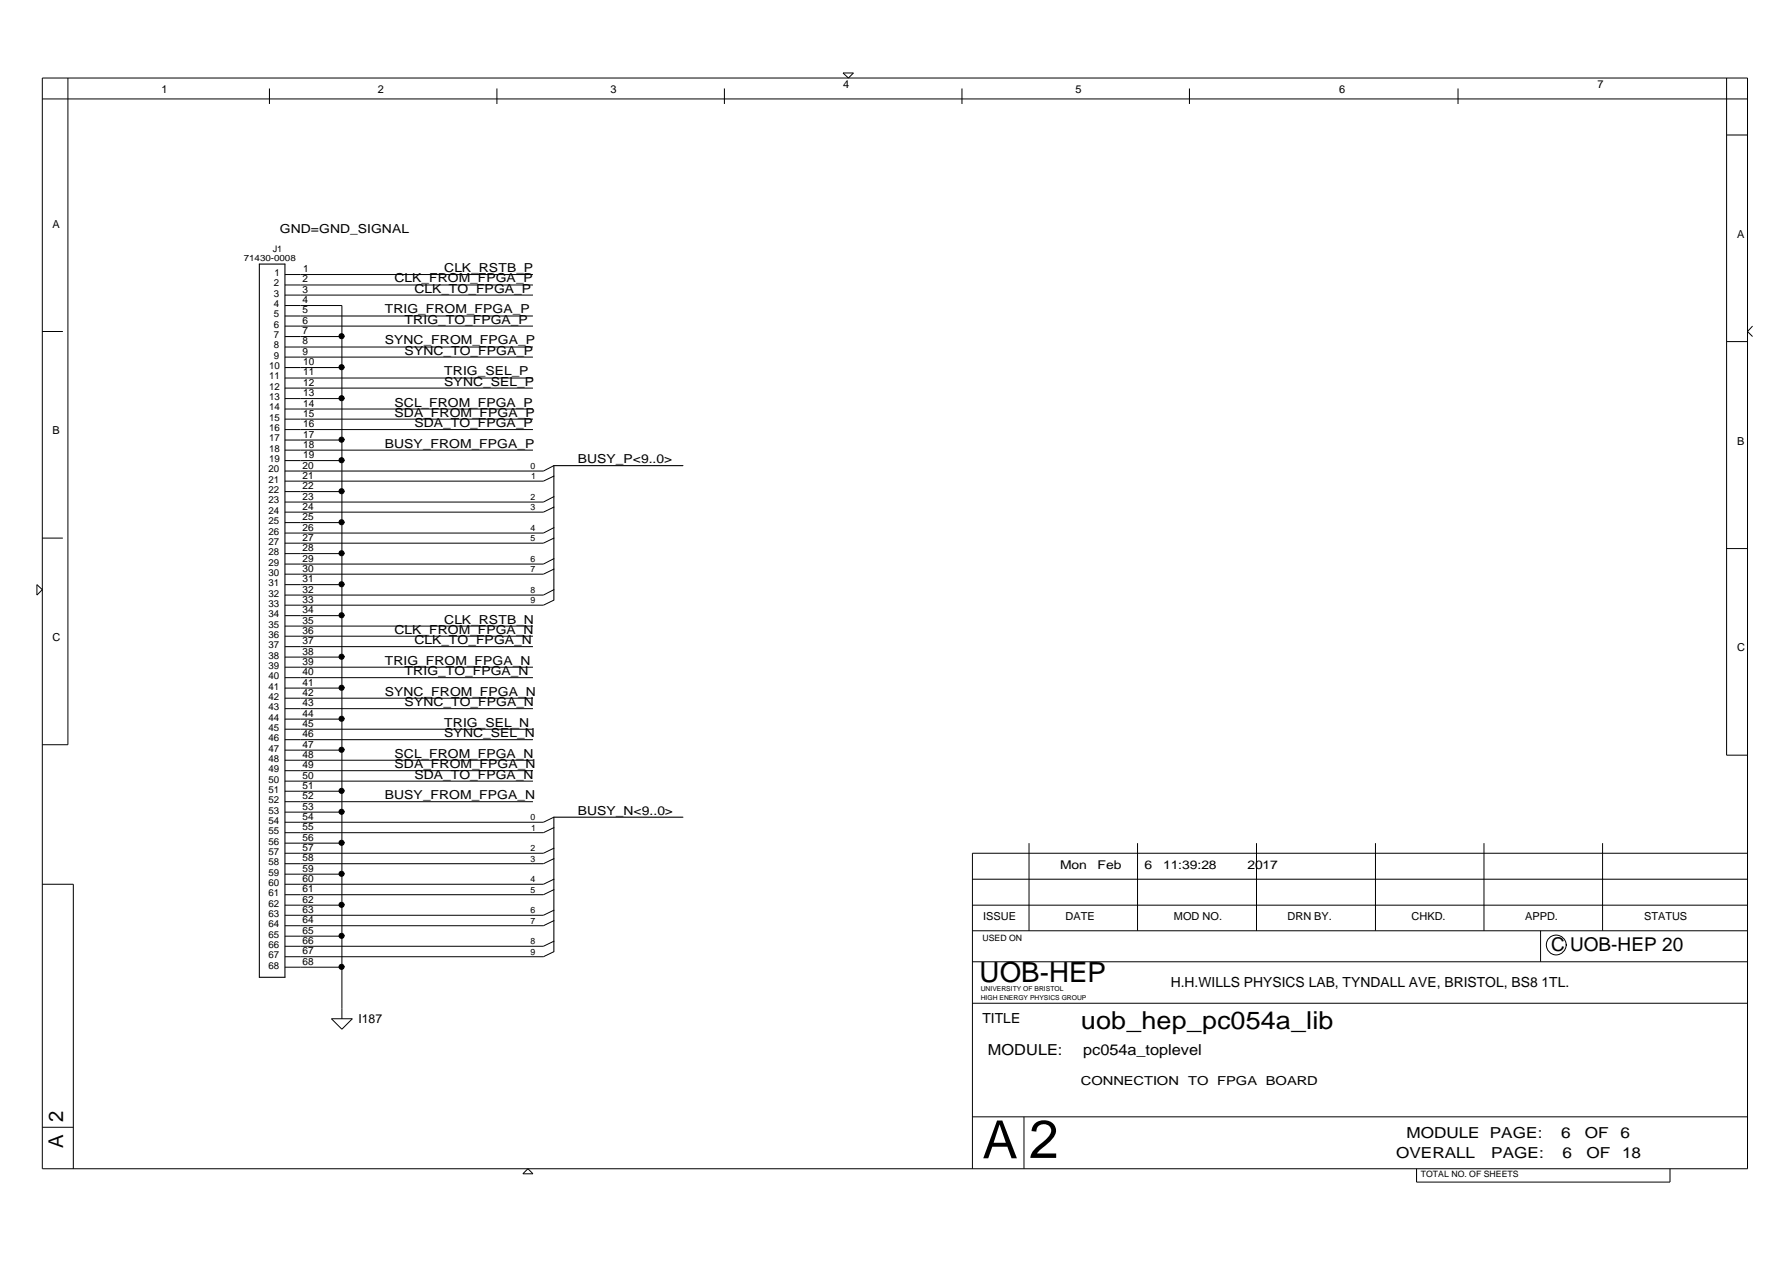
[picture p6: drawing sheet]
<svg xmlns="http://www.w3.org/2000/svg" width="420mm" height="297mm" viewBox="0 0 420 297" stroke-linecap="round" stroke-linejoin="round" font-family="sans-serif">
<g fill="none" stroke="#000" stroke-width=".23">
<path d="M9.9 18.3h400.5v256.1h-400.5zM16 18.3v156.6h-6.1M198 17.1h2.4l-1.1 1.2zM405.5 18.3v159h4.9M9.9 23.2h400.5M63.3 20.8v3.6M116.7 20.8v3.6M170.1 20.8v3.6M225.9 20.8v3.6M279.3 20.8v3.6M342.4 20.8v3.6M405.5 31.7h4.9"/>
<path d="M9.9 77.8h4.9M66.9 64.5h58.3M66.9 69.3h58.3M66.9 66.9h58.3M66.9 71.7h13.4v167.5M66.9 74.2h58.3M66.9 76.6h58.3M66.9 79h13.4M411.6 76.6l-1.2 1.2 1.2 1.2M66.9 81.5h58.3M66.9 83.9h58.3M66.9 86.3h13.4"/>
<path d="M66.9 88.8h58.3M66.9 91.1h58.3M66.9 93.6h13.4M66.9 96h58.3M66.9 98.4h58.3M405.5 80.2h4.9M66.9 105.7h58.3M66.9 100.9h58.3M66.9 103.3h13.4M66.9 115.4h13.4M66.9 108.2h13.4M130.1 116.6l-2.5 1.3h-60.7"/>
<path d="M130.1 111.8l-2.5 1.2h-60.7M130.1 109.3l-2.5 1.3h-60.7M130.1 119.1l-2.5 1.2h-60.7M8.7 137.3l1.2 1.2-1.2 1.2zM9.9 126.4h4.9M66.9 130h13.4M66.9 122.7h13.4M66.9 137.3h13.4M130.1 126.4l-2.5 1.1h-60.7M130.1 123.9l-2.5 1.3h-60.7M130.1 138.5l-2.5 1.2h-60.7M130.1 131.2l-2.5 1.3h-60.7"/>
<path d="M130.1 133.6l-2.5 1.2h-60.7M405.5 128.8h4.9M66.9 144.6h13.4M66.9 156.7h58.3M66.9 147h58.3M66.9 154.3h13.4M66.9 151.8h58.3M66.9 149.4h58.3M66.9 159.1h58.3M130.1 140.9l-2.5 1.2h-60.7M66.9 168.9h13.4M66.9 161.6h13.4"/>
<path d="M66.9 166.4h58.3M66.9 163.9h58.3M66.9 178.5h58.3M66.9 176.1h13.4M66.9 173.7h58.3M66.9 171.2h58.3M66.9 181h58.3M66.9 183.4h58.3M66.9 190.7h13.4M66.9 188.2h58.3M66.9 185.8h13.4M66.9 198h13.4"/>
<path d="M130.1 191.9l-2.5 1.2h-60.7M130.1 194.3l-2.5 1.2h-60.7M130.1 199.2l-2.5 1.2h-60.7M241.7 198v20.6M267.2 198v20.6M295.1 198v20.6M323 198v20.6M348.5 198v20.6M376.4 198v20.6M9.9 207.6h7.3v66.8M66.9 205.3h13.4M66.9 212.5h13.4"/>
<path d="M66.9 219.8h13.4M130.1 201.6l-2.5 1.2h-60.7M130.1 206.5l-2.5 1.1h-60.7M130.1 208.9l-2.5 1.2h-60.7M130.1 213.7l-2.5 1.2h-60.7M130.1 216.2l-2.5 1.2h-60.7M228.4 212.5h182M228.4 206.5h182M228.4 218.6h182M361.8 218.6v7.2M410.4 200.4h-182v74M66.9 227.1h13.4"/>
<path d="M77.8 239.2h5l-2.5 2.5zM130.1 221l-2.5 1.2h-60.7M130.1 223.5l-2.5 1.2h-60.7M228.4 235.6h182M228.4 225.8h182M367.8 221.9a2.33 2.33 0 0 1-3.3 2.1 2.33 2.33 0 0 1-.5-3.9 2.33 2.33 0 0 1 3.8 1.2l.1 .6M9.9 264.7h7.3M122.8 275.6l1.2-1.2 1.2 1.2zM228.4 262.2h182M240.5 262.2v12.2M332.7 274.4v3.2h59.5v-3.2"/>
<circle cx="80.2" cy="78.9" r=".6"/>
<circle cx="80.2" cy="93.5" r=".6"/>
<circle cx="80.2" cy="86.2" r=".6"/>
<circle cx="80.2" cy="115.4" r=".6"/>
<circle cx="80.2" cy="103.2" r=".6"/>
<circle cx="80.2" cy="108.1" r=".6"/>
<circle cx="80.2" cy="137.2" r=".6"/>
<circle cx="80.2" cy="129.9" r=".6"/>
<circle cx="80.2" cy="122.6" r=".6"/>
<circle cx="80.2" cy="154.2" r=".6"/>
<circle cx="80.2" cy="144.5" r=".6"/>
<circle cx="80.2" cy="168.8" r=".6"/>
<circle cx="80.2" cy="176.1" r=".6"/>
<circle cx="80.2" cy="161.5" r=".6"/>
<circle cx="80.2" cy="190.6" r=".6"/>
<circle cx="80.2" cy="185.7" r=".6"/>
<circle cx="80.2" cy="197.9" r=".6"/>
<circle cx="80.2" cy="205.2" r=".6"/>
<circle cx="80.2" cy="219.7" r=".6"/>
<circle cx="80.2" cy="212.5" r=".6"/>
<circle cx="80.2" cy="227" r=".6"/>
</g>
<path d="M60.9 62h6v167.5h-6zM160.4 109.3h-30.3v31.6M160.4 191.9h-30.3v31.6" fill="none" stroke="#000" stroke-width=".25"/>
<g fill="#000">
<circle cx="80.2" cy="78.9" r=".6"/>
<circle cx="80.2" cy="93.5" r=".6"/>
<circle cx="80.2" cy="86.2" r=".6"/>
<circle cx="80.2" cy="115.4" r=".6"/>
<circle cx="80.2" cy="103.2" r=".6"/>
<circle cx="80.2" cy="108.1" r=".6"/>
<circle cx="80.2" cy="137.2" r=".6"/>
<circle cx="80.2" cy="129.9" r=".6"/>
<circle cx="80.2" cy="122.6" r=".6"/>
<circle cx="80.2" cy="154.2" r=".6"/>
<circle cx="80.2" cy="144.5" r=".6"/>
<circle cx="80.2" cy="168.8" r=".6"/>
<circle cx="80.2" cy="176.1" r=".6"/>
<circle cx="80.2" cy="161.5" r=".6"/>
<circle cx="80.2" cy="190.6" r=".6"/>
<circle cx="80.2" cy="185.7" r=".6"/>
<circle cx="80.2" cy="197.9" r=".6"/>
<circle cx="80.2" cy="205.2" r=".6"/>
<circle cx="80.2" cy="219.7" r=".6"/>
<circle cx="80.2" cy="212.5" r=".6"/>
<circle cx="80.2" cy="227" r=".6"/>
</g>
<text font-size="12.6" x="241.7" y="271.9">2</text>
<text font-size="12.4" x="230.8" y="272">A</text>
<text font-size="6.5" x="230.1" y="230.7">UOB-HEP</text>
<text font-size="5.8" x="253.9" y="241.7">uob_hep_pc054a_lib</text>
<g font-size="4.8">
<text x="14.9" y="263.5" transform="rotate(-90 14.9 263.5)">2</text>
<text x="14.9" y="269.5" transform="rotate(-90 14.9 269.5)">A</text>
</g>
<text font-size="4.5" x="364.3" y="223.4">C UOB-HEP 20</text>
<g font-size="3.6">
<text x="232" y="247.7">MODULE:</text>
<text x="254.4" y="247.7">pc054a_toplevel</text>
<text x="330.3" y="267.2">MODULE PAGE:</text>
<text x="366.6" y="267.2">6</text>
<text x="372.2" y="267.2">OF</text>
<text x="380.6" y="267.2">6</text>
<text x="327.9" y="272">OVERALL</text>
<text x="350.2" y="272">PAGE:</text>
<text x="367" y="272">6</text>
<text x="372.6" y="272">OF</text>
<text x="380.9" y="272">18</text>
</g>
<g font-size="3.3">
<text x="274.9" y="231.9">H.H.WILLS PHYSICS LAB, TYNDALL AVE, BRISTOL, BS8 1TL.</text>
<text x="230.8" y="240.3">TITLE</text>
</g>
<g font-size="2.9">
<text x="65.7" y="54.6">GND=GND_SIGNAL</text>
<text x="104.3" y="63.9">CLK_RSTB_P</text>
<text x="92.7" y="66.3">CLK_FROM_FPGA_P</text>
<text x="97.3" y="68.7">CLK_TO_FPGA_P</text>
<text x="90.4" y="73.6">TRIG_FROM_FPGA_P</text>
<text x="95" y="76">TRIG_TO_FPGA_P</text>
<text x="90.4" y="80.9">SYNC_FROM_FPGA_P</text>
<text x="95" y="83.3">SYNC_TO_FPGA_P</text>
<text x="104.3" y="88.2">TRIG_SEL_P</text>
<text x="92.7" y="95.5">SCL_FROM_FPGA_P</text>
<text x="104.3" y="90.6">SYNC_SEL_P</text>
<text x="92.7" y="97.9">SDA_FROM_FPGA_P</text>
<text x="97.3" y="100.3">SDA_TO_FPGA_P</text>
<text x="90.4" y="105.2">BUSY_FROM_FPGA_P</text>
<text x="135.7" y="108.8">BUSY_P&lt;9..0&gt;</text>
<text x="92.7" y="148.9">CLK_FROM_FPGA_N</text>
<text x="104.3" y="146.4">CLK_RSTB_N</text>
<text x="97.3" y="151.2">CLK_TO_FPGA_N</text>
<text x="90.4" y="156.2">TRIG_FROM_FPGA_N</text>
<text x="95" y="158.5">TRIG_TO_FPGA_N</text>
<text x="90.4" y="163.4">SYNC_FROM_FPGA_N</text>
<text x="95" y="165.8">SYNC_TO_FPGA_N</text>
<text x="104.3" y="173.1">SYNC_SEL_N</text>
<text x="104.3" y="170.7">TRIG_SEL_N</text>
<text x="92.7" y="178">SCL_FROM_FPGA_N</text>
<text x="92.7" y="180.4">SDA_FROM_FPGA_N</text>
<text x="97.3" y="182.8">SDA_TO_FPGA_N</text>
<text x="90.4" y="187.7">BUSY_FROM_FPGA_N</text>
<text x="135.7" y="191.3">BUSY_N&lt;9..0&gt;</text>
<text x="84.2" y="240.3">I187</text>
<text x="253.9" y="254.9">CONNECTION</text>
<text x="279" y="254.9">TO</text>
<text x="285.9" y="254.9">FPGA BOARD</text>
</g>
<g font-size="2.8">
<text x="249" y="204.1">Mon</text>
<text x="257.8" y="204.1">Feb</text>
<text x="268.8" y="204.1">6</text>
<text x="273.2" y="204.1">11:39:28</text>
<text x="293" y="204.1">2017</text>
</g>
<g font-size="2.6">
<text x="38" y="21.9">1</text>
<text x="88.8" y="21.9">2</text>
<text x="143.4" y="21.9">3</text>
<text x="198" y="20.7">4</text>
<text x="252.6" y="21.9">5</text>
<text x="314.5" y="21.9">6</text>
<text x="375.2" y="20.7">7</text>
<text x="12.3" y="53.5">A</text>
<text x="408" y="55.9">A</text>
<text x="12.3" y="102">B</text>
<text x="408" y="104.4">B</text>
<text x="12.3" y="150.6">C</text>
<text x="408" y="152.9">C</text>
<text x="230.9" y="216.1">ISSUE</text>
<text x="250.2" y="216.1">DATE</text>
<text x="275.7" y="216.1">MOD NO.</text>
<text x="302.4" y="216.1">DRN BY.</text>
<text x="331.5" y="216.1">CHKD.</text>
<text x="358.2" y="216.1">APPD.</text>
<text x="386.1" y="216.1">STATUS</text>
</g>
<g font-size="2.3">
<text x="64.5" y="64.8">1</text>
<text x="71.2" y="63.9">1</text>
<text x="64.3" y="69.6">3</text>
<text x="64.3" y="67.3">2</text>
<text x="71.1" y="71.2">4</text>
<text x="71.1" y="68.7">3</text>
<text x="71.1" y="66.3">2</text>
<text x="64.3" y="72.1">4</text>
<text x="64.3" y="74.5">5</text>
<text x="64.3" y="76.9">6</text>
<text x="71.1" y="73.6">5</text>
<text x="71.1" y="76">6</text>
<text x="64.3" y="79.4">7</text>
<text x="64.3" y="81.8">8</text>
<text x="71.1" y="83.3">9</text>
<text x="71.1" y="80.9">8</text>
<text x="71.1" y="78.4">7</text>
<text x="63.2" y="89.1">11</text>
<text x="63.2" y="86.6">10</text>
<text x="64.3" y="84.2">9</text>
<text x="71.2" y="88.2">11</text>
<text x="71.2" y="85.7">10</text>
<text x="63.2" y="93.9">13</text>
<text x="63.2" y="91.5">12</text>
<text x="71.2" y="95.5">14</text>
<text x="71.2" y="93">13</text>
<text x="71.2" y="90.6">12</text>
<text x="63.2" y="101.2">16</text>
<text x="63.2" y="98.8">15</text>
<text x="63.2" y="96.4">14</text>
<text x="71.2" y="100.3">16</text>
<text x="71.2" y="97.9">15</text>
<text x="63.2" y="103.7">17</text>
<text x="63.2" y="106">18</text>
<text x="71.2" y="107.6">19</text>
<text x="71.2" y="102.7">17</text>
<text x="71.2" y="105.2">18</text>
<text x="63" y="110.9">20</text>
<text x="63" y="113.3">21</text>
<text x="63.2" y="108.5">19</text>
<text x="71.1" y="112.5">21</text>
<text x="71.1" y="110">20</text>
<text x="63" y="115.8">22</text>
<text x="63" y="118.2">23</text>
<text x="71.1" y="117.3">23</text>
<text x="71.1" y="114.8">22</text>
<text x="71.1" y="119.8">24</text>
<text x="63" y="120.6">24</text>
<text x="63" y="123.1">25</text>
<text x="63" y="125.5">26</text>
<text x="71.1" y="122.1">25</text>
<text x="71.1" y="124.6">26</text>
<text x="63" y="130.3">28</text>
<text x="63" y="127.9">27</text>
<text x="71.1" y="129.4">28</text>
<text x="71.1" y="127">27</text>
<text x="71.1" y="131.9">29</text>
<text x="63" y="135.2">30</text>
<text x="63" y="132.8">29</text>
<text x="63" y="137.6">31</text>
<text x="71.1" y="134.3">30</text>
<text x="71.1" y="136.7">31</text>
<text x="63" y="140.1">32</text>
<text x="63" y="142.4">33</text>
<text x="71.1" y="139.1">32</text>
<text x="71.1" y="141.6">33</text>
<text x="71.1" y="144">34</text>
<text x="63" y="149.7">36</text>
<text x="63" y="147.4">35</text>
<text x="63" y="144.9">34</text>
<text x="71.1" y="148.9">36</text>
<text x="71.1" y="146.4">35</text>
<text x="63" y="154.6">38</text>
<text x="63" y="152.2">37</text>
<text x="71.1" y="151.2">37</text>
<text x="71.1" y="153.7">38</text>
<text x="63" y="161.9">41</text>
<text x="63" y="159.5">40</text>
<text x="63" y="157">39</text>
<text x="71.1" y="156.2">39</text>
<text x="71.1" y="158.5">40</text>
<text x="71.1" y="161">41</text>
<text x="63" y="166.7">43</text>
<text x="63" y="164.3">42</text>
<text x="71.1" y="165.8">43</text>
<text x="71.1" y="163.4">42</text>
<text x="63" y="171.6">45</text>
<text x="63" y="169.2">44</text>
<text x="71.1" y="168.3">44</text>
<text x="71.1" y="173.1">46</text>
<text x="71.1" y="170.7">45</text>
<text x="63" y="176.5">47</text>
<text x="63" y="178.8">48</text>
<text x="63" y="174">46</text>
<text x="71.1" y="175.5">47</text>
<text x="71.1" y="178">48</text>
<text x="63" y="183.8">50</text>
<text x="63" y="181.3">49</text>
<text x="71.1" y="182.8">50</text>
<text x="71.1" y="180.4">49</text>
<text x="71.1" y="185.3">51</text>
<text x="63" y="186.1">51</text>
<text x="63" y="191">53</text>
<text x="63" y="188.6">52</text>
<text x="71.1" y="187.7">52</text>
<text x="71.1" y="190.1">53</text>
<text x="63" y="195.9">55</text>
<text x="63" y="193.4">54</text>
<text x="71.1" y="197.4">56</text>
<text x="71.1" y="194.9">55</text>
<text x="71.1" y="192.6">54</text>
<text x="63" y="198.3">56</text>
<text x="63" y="203.1">58</text>
<text x="63" y="200.7">57</text>
<text x="71.1" y="202.2">58</text>
<text x="71.1" y="199.8">57</text>
<text x="63" y="205.6">59</text>
<text x="63" y="208">60</text>
<text x="71.1" y="204.7">59</text>
<text x="71.1" y="209.5">61</text>
<text x="71.1" y="207.1">60</text>
<text x="63" y="210.4">61</text>
<text x="63" y="215.3">63</text>
<text x="63" y="212.9">62</text>
<text x="71.1" y="212">62</text>
<text x="71.1" y="214.4">63</text>
<text x="63" y="220.2">65</text>
<text x="63" y="217.7">64</text>
<text x="71.1" y="219.2">65</text>
<text x="71.1" y="221.7">66</text>
<text x="71.1" y="216.8">64</text>
<text x="63" y="227.4">68</text>
<text x="63" y="225">67</text>
<text x="63" y="222.5">66</text>
<text x="71.1" y="224.1">67</text>
<text x="71.1" y="226.5">68</text>
</g>
<text font-size="2.1" x="64" y="59.1">J1</text>
<g font-size="2">
<text x="57.3" y="61.3">71430-0008</text>
<text x="124.6" y="110.1">0</text>
<text x="124.7" y="112.6">1</text>
<text x="124.6" y="119.8">3</text>
<text x="124.6" y="117.4">2</text>
<text x="124.6" y="124.7">4</text>
<text x="124.6" y="131.9">6</text>
<text x="124.6" y="127.1">5</text>
<text x="124.6" y="134.4">7</text>
<text x="124.6" y="141.7">9</text>
<text x="124.6" y="139.2">8</text>
<text x="124.6" y="192.7">0</text>
<text x="124.7" y="195">1</text>
<text x="124.6" y="202.3">3</text>
<text x="124.6" y="199.9">2</text>
<text x="124.6" y="209.6">5</text>
<text x="124.6" y="207.2">4</text>
<text x="124.6" y="214.5">6</text>
<text x="124.6" y="221.8">8</text>
<text x="124.6" y="216.9">7</text>
<text x="230.8" y="220.9">USED ON</text>
<text x="124.6" y="224.1">9</text>
<text x="333.7" y="276.5">TOTAL NO. OF SHEETS</text>
</g>
<g font-size="1.6">
<text x="230.3" y="232.7">UNIVERSITY OF BRISTOL</text>
<text x="230.3" y="234.8">HIGH ENERGY PHYSICS GROUP</text>
</g>
</svg>
